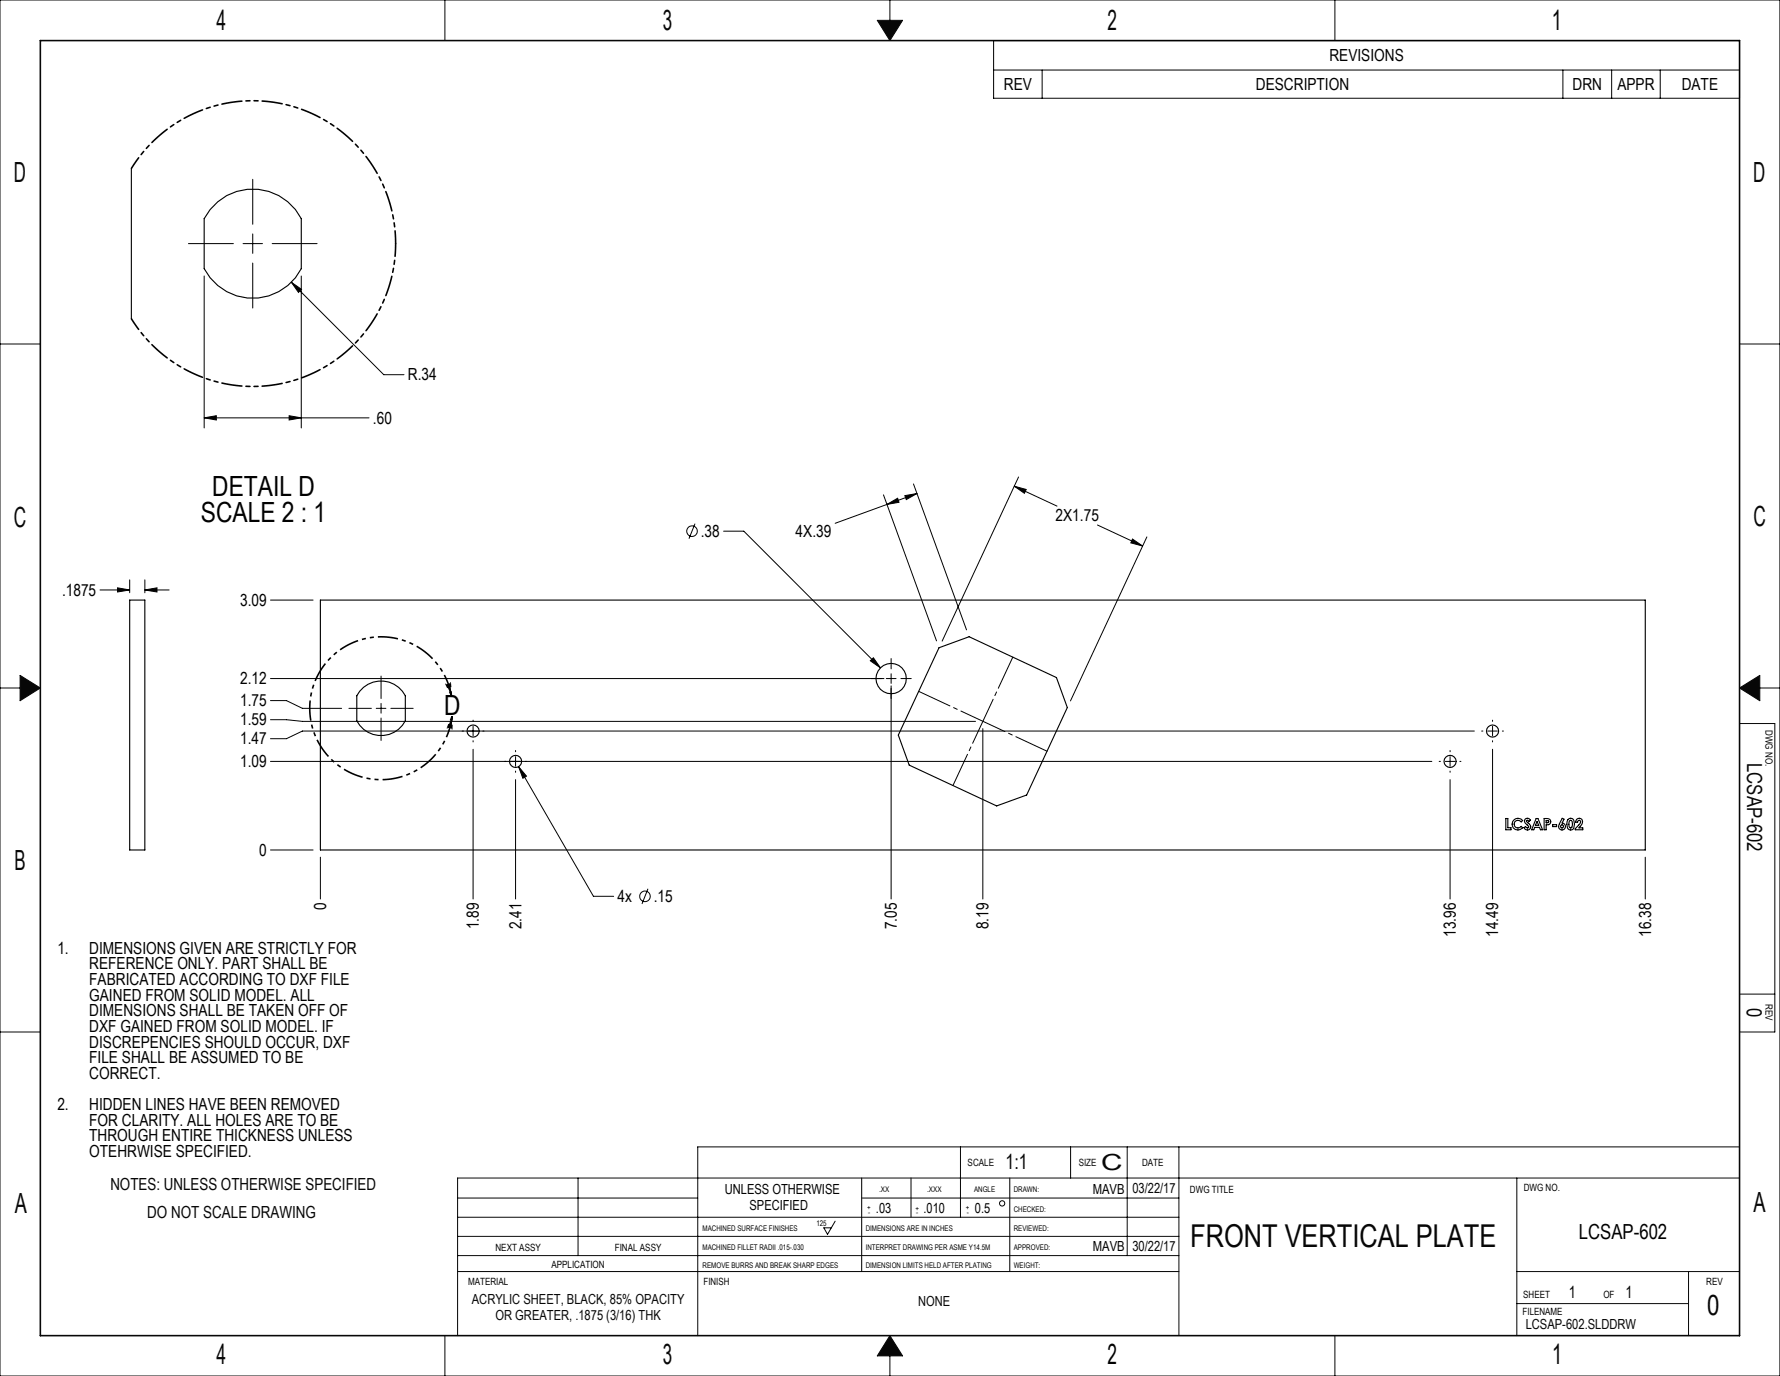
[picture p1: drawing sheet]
<svg xmlns="http://www.w3.org/2000/svg" width="559mm" height="432mm" viewBox="0 0 559 432" stroke-linecap="round" stroke-linejoin="round" font-family="sans-serif">
<g fill="none" stroke="#000" stroke-width=".31">
<path d="M270.5 369.7v29.3M286 369.7v12.3M317 369.7v29.3M143.7 399h226.4M262.2 383.2l-2.4 4.1-1.2-2h2.4"/>
<circle cx="314.6" cy="377.6" r=".82"/>
</g>
<g fill="none" stroke="#0a0605" stroke-width=".31">
<path d="M0 0h558.8v431.8h-558.8zM139.7 0v12.7M275.4 6.4h8l-4 6.3zM279.4 0v6.4M419.1 0v12.7M0 107.9h12.7M546.1 107.9h12.7M0 215.9h6.3M6.3 211.9l6.4 4-6.4 4zM546.1 215.9l6.4-4v8zM552.5 215.9h6.3M546.1 227h11.1v96.9h-11.1"/>
<path d="M546.1 312h11.1M0 323.9h12.7M301.5 359.9v22.1M336.1 359.9v9.8M353.9 359.9v34.1M370.1 359.9v59.2M546.1 359.9h-327.1v59.2M143.7 376h75.3M181.5 369.7v24.3M270.5 376h99.6M476.2 369.7v49.4M546.1 369.7h-402.4v49.4"/>
<path d="M143.7 382h226.4M143.7 394h226.4M143.7 388h226.4M476.2 399h69.9M530.1 399v20.1M139.7 419.1v12.7M279.4 419.1l4 6.4h-8zM419.1 419.1v12.7M476.2 409.1h53.9M279.4 425.5v6.3"/>
</g>
<path d="M12.7 12.7h533.4v406.4h-533.4z" fill="none" stroke="#0a0605" stroke-width=".5"/>
<path d="M275.4 6.4h8l-4 6.3zM546.1 215.9l6.4-4v8zM279.4 419.1l-4 6.4h8zM6.3 211.9v8l6.4-4z" fill-rule="evenodd" fill="#0a0605"/>
<g fill="none" stroke="#000" stroke-width=".31">
<path d="M311.9 12.7h234.2v18.1h-234.2zM311.9 22h234.2M327.2 22v8.8M490.6 22v8.8M506 22v8.8M521.2 22v8.8M79.3 56.3v14.1M59.2 76.4h14.1M76.3 76.4h6.1M79.3 73.4v6.1M85.4 76.4h14.2M64.1 86.6v47.7"/>
<path d="M79.3 82.6v14.1M91.5 88.6l3.2 2.2-1 1zM91.5 88.6l29 29h6.3M94.6 86.6v47.7M64.1 131.1l3.8-.6v1.3zM64.1 131.1h51.8M90.8 130.5l3.8 .6-3.8 .7zM277.4 155.3l16.6 45.8M278.4 158.3l3.4-1.9 .4 1.2zM284.1 155.5l3.8-.6-3.4 1.9zM286.8 151.9l16.6 45.8M287.9 154.9l-25.7 9.3"/>
<path d="M318.4 152.6l3.8 1-.6 1.2zM318.4 152.6l13.4 6.2M319.8 149.7l-24 51.5M218.2 164.3l-1.9 4.8M227.2 166.7h6.3l42.9 42.9M344.5 164.7l14.2 6.6M355.5 169.2l3.2 2.1-3.7-.9zM360 168.5l-23.9 51.5M31.4 185.1h9.3M36.9 184.5l3.8 .6-3.8 .7zM40.7 182v4M45.5 185.1l3.8-.6v1.3z"/>
<path d="M45.5 182v4M45.5 185.1h7.6M84.9 188.3h13.4M84.9 219.9h5l5 2.4h12.3M84.9 212.9h192.6M119.6 212.2v7M273.2 207.4l1-1 2.2 3.2zM278.2 212.9h3.1M279.8 206.7v3.2M279.8 211.4v3.1M279.8 215.2v66.9M282.8 212.9h3.3"/>
<path d="M84.9 238.9h364.6M84.9 225.8h5l5 .6h211.3M109.5 222.3h7.1M118.1 222.3h3M119.6 220.7v3.1M119.6 225.3v7.1M122.7 222.3h7M148.5 235.1v47M148.5 226v.4M148.5 227.9v3M148.5 232.4v.4M161.9 235.5v.4"/>
<path d="M161.9 237.4v3.1M308.5 228.6v53.5M451.8 238.9h.4M453.7 238.9h3M455.2 235.5v.4M455.2 237.4v3.1M458.3 238.9h.3M462.8 229.4h-367.9l-5 2.4h-5M465.1 229.4h.4M467 229.4h3.1M468.6 235.1v47M468.6 226v.4"/>
<path d="M468.6 227.9v3M468.6 232.4v.4M471.6 229.4h.4M161.9 242v.4M161.9 244.7v37.4M162.8 240.6l2.5 3-1.2 .6zM162.8 240.6l23.5 40.7h6.4M455.2 242v.4M455.2 244.7v37.4M84.9 266.7h13.4M100.6 269v13.1M203.4 278.9l-1.9 4.8"/>
<path d="M516.5 269v13.1"/>
<circle cx="217.2" cy="166.7" r="1.66"/>
<circle cx="202.5" cy="281.3" r="1.66"/>
</g>
<path d="M141.7 218.3a22.4 22.4 0 0 0-34.8-14.5 22.4 22.4 0 0 0 1.2 37.7 22.4 22.4 0 0 0 33.8-16.7" fill="none" stroke="#000" stroke-width=".5" stroke-dasharray="6.3 1.3 1.3 1.3 1.3 1.3" stroke-dashoffset="-.5" stroke-linecap="butt"/>
<path d="M141.7 218.3l-1.6-3.6 1.2-.3 .4 3.9M141.9 224.8l-.1 3.9-1.3-.3 1.4-3.6" fill="none" stroke="#000" stroke-width=".5" stroke-dasharray="6.3 1.3 1.3 1.3 1.3 1.3" stroke-dashoffset="5" stroke-linecap="butt"/>
<path d="M288.4 217l40.3 18.7M299.2 246.5l18.8-40.3" fill="none" stroke="#000" stroke-width=".31" stroke-dasharray="15.2 1.3 1.3 1.3" stroke-dashoffset="4.4"/>
<g fill="#000">
<path d="M140.1 214.7l1.2-.3 .4 3.9zM141.9 224.8l-.1 3.9-1.3-.3z"/>
<path d="M162.8 240.6l1.3 3.6 1.2-.6zM318.4 152.6l3.8 1-.6 1.2zM355.5 169.2l3.2 2.1-3.7-.9zM278.4 158.3l3.4-1.9 .4 1.2zM284.1 155.5l3.8-.6-3.4 1.9zM273.2 207.4l3.2 2.2-2.2-3.2zM45.5 185.1l3.8-.6v1.3zM36.9 184.5l3.8 .6-3.8 .7zM64.1 131.1l3.8-.6v1.3zM90.8 130.5l3.8 .6-3.8 .7zM91.5 88.6l2.2 3.2 1-1z"/>
</g>
<g fill="none" stroke="#000" stroke-width=".35">
<path d="M41.2 52.8v47.3M68.4 63.3a17.1 17.1 0 0 1 26.2 5.3v15.7a17.1 17.1 0 0 1-30.5 0v-15.7l1.9-2.8zM40.7 188.3h4.8v78.4h-4.8zM100.6 188.3h415.9v78.4h-415.9zM114.1 215.7a8.6 8.6 0 0 1 13.1 2.6v7.9a8.6 8.6 0 0 1-15.2 0v-7.9l.9-1.4zM294.8 203.3l9.4-3.5 27.4 12.8 3.5 9.4-12.8 27.5-9.4 3.4-27.5-12.8-3.4-9.4zM472.7 256.9h.7v2.9h.9v.6h-1.6zM475.4 257.2a1.87 1.87 0 0 1 2.6 .3l-.4 .4a1.22 1.22 0 0 0-1.9-.2 1.22 1.22 0 0 0 0 1.8 1.22 1.22 0 0 0 1.9-.2l.4 .5a1.86 1.86 0 0 1-2.8 .2 1.86 1.86 0 0 1 .2-2.8zM478.9 257l.3-.2a1.07 1.07 0 0 1 1.2 .6l-.4 .4-.3-.3a.3 .3 0 0 0-.3-.1 .3 .3 0 0 0-.2 .4l.3 .3a1.28 1.28 0 0 1 1 1 1.28 1.28 0 0 1-.7 1.3 1.23 1.23 0 0 1-1.4-.7l.5-.3 .3 .3a.39 .39 0 0 0 .6 0 .39 .39 0 0 0-.1-.6l-.9-.8a.94 .94 0 0 1 .1-1.3zM482.2 256.9h.6l1.5 3.5h-.7l-.3-.8h-1.5l-.3 .8h-.7zM482.5 257.8l.6 1.2h-1.1zM484.8 256.9a1.57 1.57 0 0 1 2 1l-.4 .8-1 .1v1.6h-.6z"/>
<path d="M485.4 257.5l.6 .1 .1 .5-.7 .1zM487.4 258.8h1.3v.6h-1.3zM490.4 256.8l.6 .3-.6 1.2a1.1 1.1 0 0 1 .9 1.5 1.1 1.1 0 0 1-1.7 .5 1.1 1.1 0 0 1-.1-1.8zM492.2 257.2a1.09 1.09 0 0 1 1.9 .2 2.39 2.39 0 0 1-.4 2.9l-.9 .1-.5-.3a3.1 3.1 0 0 1-.1-2.9zM492.8 257.6l.3-.2a1.56 1.56 0 0 1 0 2.4h-.2a1.65 1.65 0 0 1-.1-2.2zM495 257.1a1.14 1.14 0 0 1 1.6 .1 1.14 1.14 0 0 1-.1 1.6l-.8 1h1.2v.6h-2.4v-.3l1.5-1.7 .2-.5-.4-.5-.5 .3v.3h-.7z"/>
<circle cx="279.8" cy="212.9" r="4.8"/>
<circle cx="148.5" cy="229.4" r="1.9"/>
<circle cx="161.9" cy="238.9" r="1.9"/>
<circle cx="455.2" cy="238.9" r="1.9"/>
<circle cx="468.6" cy="229.4" r="1.9"/>
<circle cx="490.3" cy="259.3" r=".47"/>
</g>
<path d="M124.2 76.4l-.6-7.1-1.7-7-2.8-6.6-3.9-6.3-4.8-5.3-5.6-4.6-6.4-3.6-6.7-2.6-7.3-1.4-7.1-.2-7.2 .9-6.9 2-6.4 3.1-6.1 4.3-5.1 5-4.3 5.8M41.3 100.1l4.4 5.9 5.1 5 5.9 4.1 6.5 3.1 6.9 2.1 7.1 .9 7.4-.2 7-1.4 6.9-2.6 6.3-3.6 5.5-4.5 4.8-5.4 4-6.2 2.8-6.7 1.7-6.9 .6-7.3" fill="none" stroke="#000" stroke-width=".5" stroke-dasharray="6.3 1.3 1.3 1.3 1.3 1.3" stroke-dashoffset="2.3"/>
<text font-size="9.9" fill="#0a0605" x="373.7" y="391.2">FRONT VERTICAL PLATE</text>
<g font-size="8.7" fill="#0a0605">
<text x="68" y="9.4">4</text>
<text x="208.1" y="9.3">3</text>
<text x="347.7" y="9.3">2</text>
<text x="487.1" y="9.4">1</text>
<text x="4.3" y="57">D</text>
<text x="550.4" y="57.2">D</text>
<text x="4.3" y="165.3">C</text>
<text x="550.5" y="165.1">C</text>
<text x="4.6" y="273.1">B</text>
<text x="4.6" y="380.6">A</text>
<text x="550.5" y="380.4">A</text>
<text x="536" y="412.8">0</text>
<text x="67.9" y="428">4</text>
<text x="208.1" y="428">3</text>
<text x="487.3" y="428.1">1</text>
</g>
<g font-size="8.7">
<text x="66.6" y="155.6">DETAIL D</text>
<text x="63" y="163.7">SCALE 2 : 1</text>
<text x="139.5" y="224.5">D</text>
<text x="347.7" y="428.1">2</text>
</g>
<text font-size="7" fill="#0a0605" x="345.7" y="367.2">C</text>
<g font-size="6.5" fill="#0a0605">
<text x="548.5" y="239.5" transform="rotate(90 548.5 239.5)">LCSAP-602</text>
<text x="548.4" y="316.4" transform="rotate(90 548.4 316.4)">0</text>
<text x="315.7" y="366.7">1:1</text>
</g>
<text font-size="6.5" x="495.7" y="388.9">LCSAP-602</text>
<g font-size="5.2">
<text x="417.3" y="19.1">REVISIONS</text>
<text x="315.1" y="28.1">REV</text>
<text x="394.3" y="28.1">DESCRIPTION</text>
<text x="493.7" y="28.1">DRN</text>
<text x="507.7" y="28.1">APPR</text>
<text x="527.9" y="28.1">DATE</text>
<text x="128" y="119.3">R.34</text>
<text x="117.1" y="132.9">.60</text>
<text x="331.4" y="163.6">2X1.75</text>
<text x="220" y="168.5">.38</text>
<text x="249.8" y="168.5">4X.39</text>
<text x="19.5" y="186.9">.1875</text>
<text x="75.4" y="190.1">3.09</text>
<text x="75.4" y="214.7">2.12</text>
<text x="75.4" y="221.6">1.75</text>
<text x="75.4" y="227.6">1.59</text>
<text x="75.4" y="233.6">1.47</text>
<text x="75.4" y="240.7">1.09</text>
<text x="81.4" y="268.5">0</text>
<text x="102.4" y="285.7" transform="rotate(-90 102.4 285.7)">0</text>
<text x="193.9" y="283.1">4x</text>
<text x="205.2" y="283.1">.15</text>
<text x="150.3" y="291.7" transform="rotate(-90 150.3 291.7)">1.89</text>
<text x="163.7" y="291.7" transform="rotate(-90 163.7 291.7)">2.41</text>
<text x="281.6" y="291.7" transform="rotate(-90 281.6 291.7)">7.05</text>
<text x="310.4" y="291.7" transform="rotate(-90 310.4 291.7)">8.19</text>
<text x="18" y="299.3">1.</text>
<text x="28" y="299.3">DIMENSIONS GIVEN ARE STRICTLY FOR</text>
<text x="457" y="294" transform="rotate(-90 457 294)">13.96</text>
<text x="470.4" y="294" transform="rotate(-90 470.4 294)">14.49</text>
<text x="518.3" y="294" transform="rotate(-90 518.3 294)">16.38</text>
<text x="28" y="304.2">REFERENCE ONLY. PART SHALL BE</text>
<text x="28" y="309.1">FABRICATED ACCORDING TO DXF FILE</text>
<text x="28" y="314">GAINED FROM SOLID MODEL. ALL</text>
<text x="28" y="318.9">DIMENSIONS SHALL BE TAKEN OFF OF</text>
<text x="28" y="323.8">DXF GAINED FROM SOLID MODEL. IF</text>
<text x="28" y="328.7">DISCREPENCIES SHOULD OCCUR, DXF</text>
<text x="28" y="333.6">FILE SHALL BE ASSUMED TO BE</text>
<text x="28" y="338.5">CORRECT.</text>
<text x="18" y="348.4">2.</text>
<text x="28" y="348.4">HIDDEN LINES HAVE BEEN REMOVED</text>
<text x="28" y="353.3">FOR CLARITY. ALL HOLES ARE TO BE</text>
<text x="28" y="358.2">THROUGH ENTIRE THICKNESS UNLESS</text>
<text x="28" y="363.1">OTEHRWISE SPECIFIED.</text>
<text x="492.5" y="407.3">1</text>
<text x="510.3" y="407.3">1</text>
</g>
<g font-size="5.2" fill="#0a0605">
<text x="34.6" y="373.4">NOTES: UNLESS OTHERWISE SPECIFIED</text>
<text x="46.2" y="382.3">DO NOT SCALE DRAWING</text>
</g>
<g font-size="4.4">
<text x="227.5" y="374.8">UNLESS OTHERWISE</text>
<text x="343" y="374.6">MAVB</text>
<text x="235.3" y="379.6">SPECIFIED</text>
<text x="275" y="380.5">.03</text>
<text x="290" y="380.5">.010</text>
<text x="306.1" y="380.6">0.5</text>
<text x="343.1" y="392.5">MAVB</text>
</g>
<g font-size="4.4" fill="#0a0605">
<text x="355.5" y="374.5">03/22/17</text>
<text x="355.5" y="392.6">30/22/17</text>
<text x="148.1" y="409.1">ACRYLIC SHEET, BLACK, 85% OPACITY</text>
<text x="288.3" y="409.9">NONE</text>
<text x="155.6" y="414.2">OR GREATER, .1875 (3/16) THK</text>
<text x="479" y="417">LCSAP-602.SLDDRW</text>
</g>
<g font-size="3.1">
<text x="554.2" y="229.1" transform="rotate(90 554.2 229.1)">DWG NO.</text>
<text x="554.2" y="315.1" transform="rotate(90 554.2 315.1)">REV</text>
<text x="358.5" y="366">DATE</text>
<text x="373.6" y="374.5">DWG TITLE</text>
<text x="478.4" y="373.7">DWG NO.</text>
<text x="155.5" y="392.4">NEXT ASSY</text>
<text x="193" y="392.4">FINAL ASSY</text>
<text x="173.2" y="398">APPLICATION</text>
<text x="146.9" y="403.1">MATERIAL</text>
<text x="220.9" y="403.2">FINISH</text>
<text x="478.2" y="407.4">SHEET</text>
<text x="503.4" y="407.4">OF</text>
<text x="535.6" y="403.2">REV</text>
<text x="478" y="412.6">FILENAME</text>
</g>
<g font-size="3.1" fill="#0a0605">
<text x="303.8" y="365.9">SCALE</text>
<text x="338.7" y="365.9">SIZE</text>
</g>
<g font-size="2.4">
<text x="276" y="374.1">.XX</text>
<text x="291.1" y="374.1">.XXX</text>
<text x="305.8" y="374.1">ANGLE</text>
<text x="318.3" y="374.1">DRAWN:</text>
<text x="272.2" y="379.8">+</text>
<text x="272.5" y="381.2">-</text>
<text x="287.4" y="380">+</text>
<text x="287.7" y="381.4">-</text>
<text x="303.2" y="379.8">+</text>
<text x="303.5" y="381.2">-</text>
<text x="318.3" y="380.2">CHECKED:</text>
<text x="220.5" y="386.2">MACHINED SURFACE FINISHES</text>
<text x="256.3" y="384.7">125</text>
<text x="271.8" y="386.2">DIMENSIONS ARE IN INCHES</text>
<text x="318.3" y="386.2">REVIEWED:</text>
<text x="220.5" y="392.3">MACHINED FILLET RADII .015-.030</text>
<text x="271.8" y="392.3">INTERPRET DRAWING PER ASME Y14.5M</text>
<text x="318.3" y="392.3">APPROVED:</text>
<text x="220.5" y="397.8">REMOVE BURRS AND BREAK SHARP EDGES</text>
<text x="271.8" y="397.8">DIMENSION LIMITS HELD AFTER PLATING</text>
<text x="318.3" y="398">WEIGHT:</text>
</g>
</svg>
